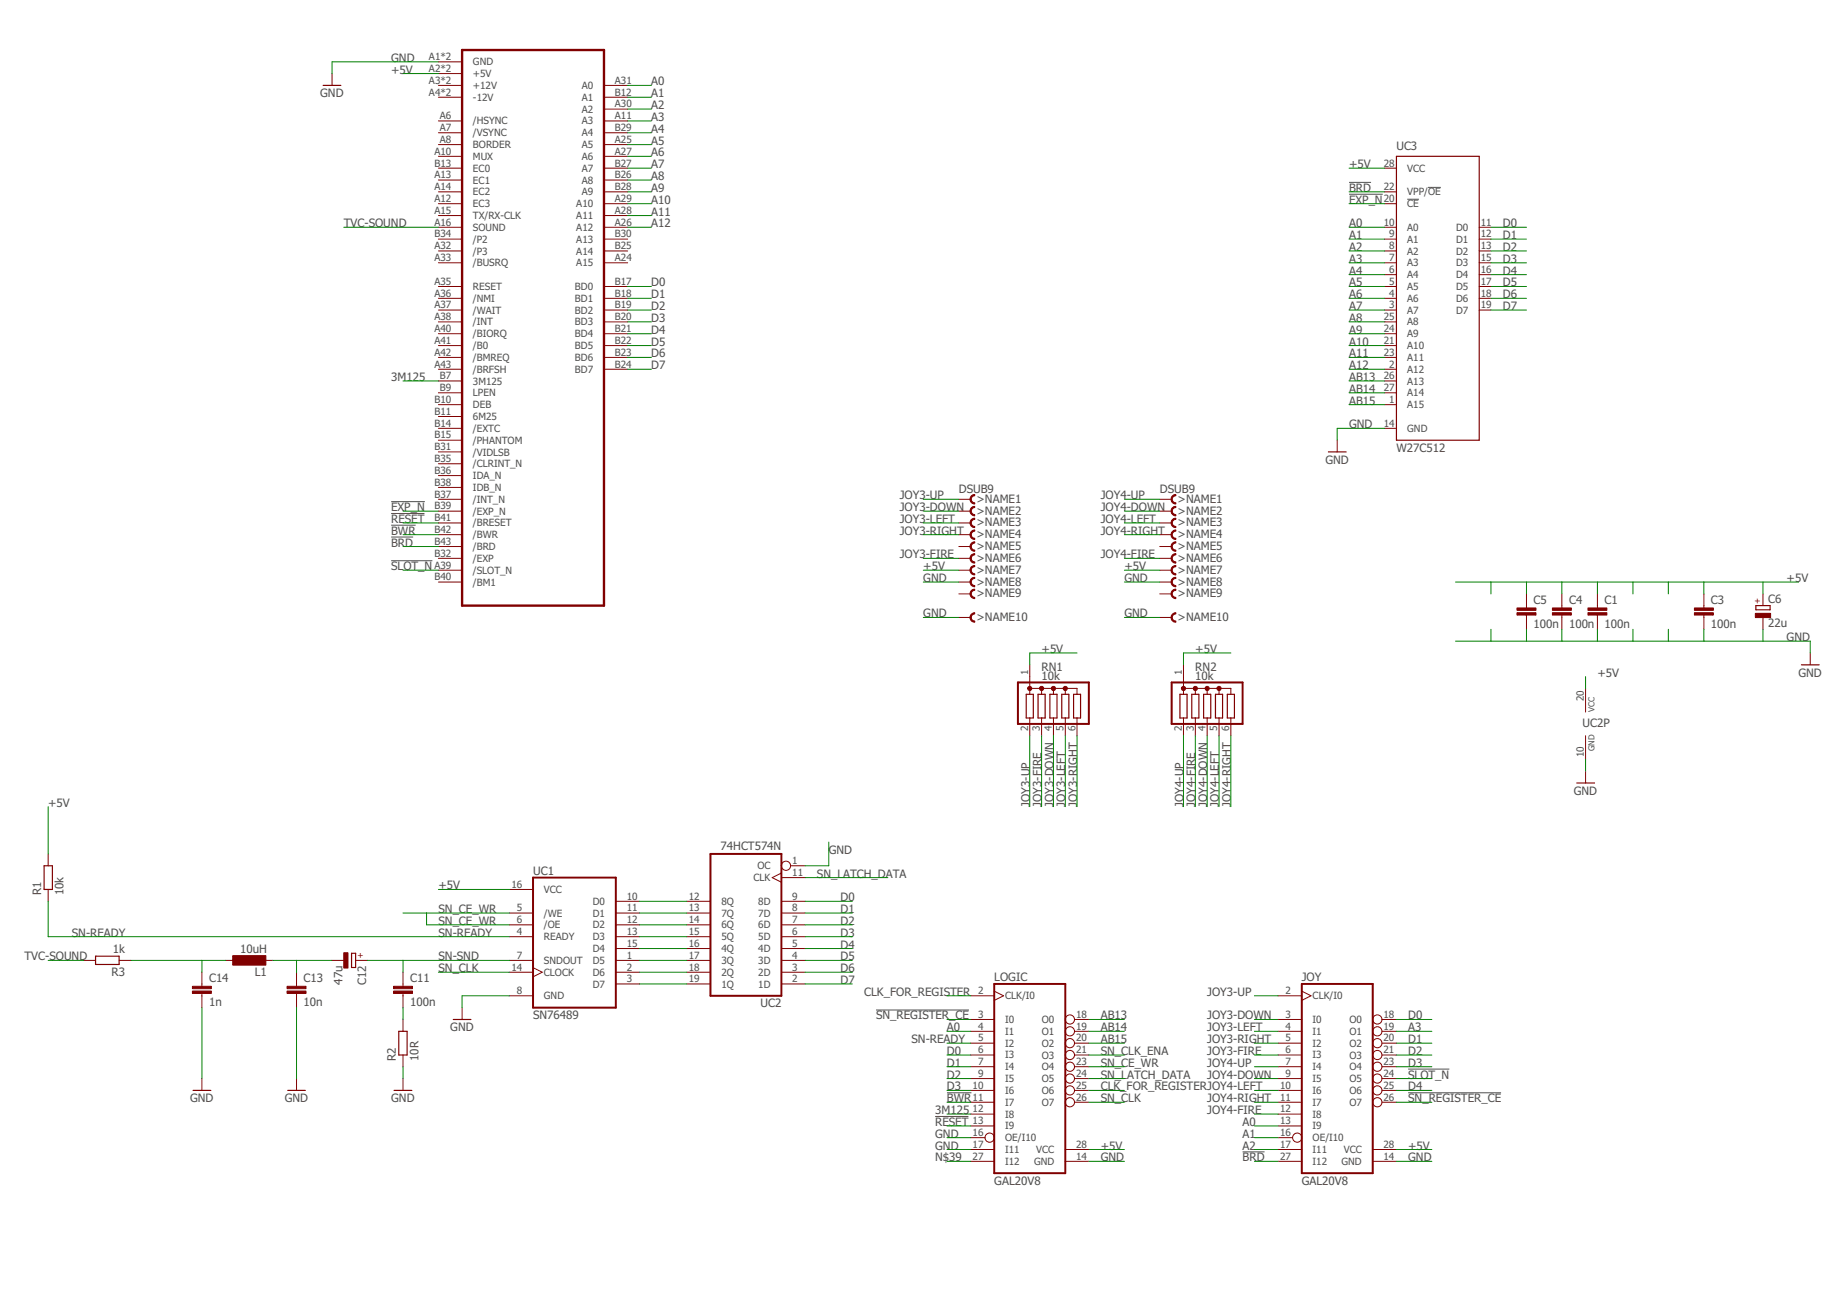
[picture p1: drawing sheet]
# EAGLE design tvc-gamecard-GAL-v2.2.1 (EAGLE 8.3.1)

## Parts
C1  100n  C-EU025-030X050  [C025-030X050]
C3  100n  C-EU025-030X050  [C025-030X050]
C4  100n  C-EU025-030X050  [C025-030X050]
C5  100n  C-EU025-030X050  [C025-030X050]
C6  22u  CPOL-EUE2-4  [E2-4]
C11  100n  C-EU025-030X050  [C025-030X050]
C12  47u  CPOL-EUE2-4  [E2-4]
C13  10n  C-EU025-030X050  [C025-030X050]
C14  1n  C-EU025-030X050  [C025-030X050]
CON1  TVC-EXP-HBA-COMMON  [TVC-EXP-EDGE]
JOY  GAL20V8  GAL20V8-PLCC  [PLCC-S28-SOCKET]
JOY3  DSUB9  [H3M09RA]
JOY4  DSUB9  [H3M09RA]
L1  10uH  L-EU0207/10  [0207/10]
LOGIC  GAL20V8  GAL20V8-PLCC  [PLCC-S28-SOCKET]
R1  10k  R-EU_0204/7  [0204/7]
R2  10R  R-EU_0204/7  [0204/7]
R3  1k  R-EU_0204/7  [0204/7]
RN1  10k  G05R  [SIL6]
RN2  10k  G05R  [SIL6]
UC1  SN76489  [DIL16]
UC2  74HCT574N  [DIL20]
UC3  W27C512  [DIL28-6]

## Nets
3M125: CON1.B7(3M125) LOGIC.12(I8)
!BRD: CON1.B43(/BRD) JOY.27(I12) UC3.22(VPP/!OE)
!BWR: CON1.B42(/BWR) LOGIC.11(I7)
!EXP_N: CON1.B39(/EXP_N) UC3.20(!CE)
!RESET: CON1.B41(/BRESET) LOGIC.13(I9)
!SLOT_N: CON1.A39(/SLOT_N) JOY.24(O5)
!SN_REGISTER_CE: JOY.26(O7) LOGIC.3(I0)
+5V [power]: C1.1 C3.1 C4.1 C5.1 C6.+ CON1.A2(+5V) CON1.B2(+5V) JOY3.7 JOY4.7 JOY.28(VCC) LOGIC.28(VCC) R1.2 RN1.1 RN2.1 UC1.16(VCC) UC2.20(VCC) UC3.28(VCC)
A0: CON1.A31(A0) JOY.13(I9) LOGIC.4(I1) UC3.10(A0)
A1: CON1.B12(A1) JOY.16(OE/I10) UC3.9(A1)
A2: CON1.A30(A2) JOY.17(I11) UC3.8(A2)
A3: CON1.A11(A3) JOY.19(O1) UC3.7(A3)
A4: CON1.B29(A4) UC3.6(A4)
A5: CON1.A25(A5) UC3.5(A5)
A6: CON1.A27(A6) UC3.4(A6)
A7: CON1.B27(A7) UC3.3(A7)
A8: CON1.B26(A8) UC3.25(A8)
A9: CON1.B28(A9) UC3.24(A9)
A10: CON1.A29(A10) UC3.21(A10)
A11: CON1.A28(A11) UC3.23(A11)
A12: CON1.A26(A12) UC3.2(A12)
AB13: LOGIC.18(O0) UC3.26(A13)
AB14: LOGIC.19(O1) UC3.27(A14)
AB15: LOGIC.20(O2) UC3.1(A15)
CLK_FOR_REGISTER: LOGIC.2(CLK/I0) LOGIC.25(O6)
D0: CON1.B17(BD0) JOY.18(O0) LOGIC.6(I3) UC2.9(8D) UC3.11(D0)
D1: CON1.B18(BD1) JOY.20(O2) LOGIC.7(I4) UC2.8(7D) UC3.12(D1)
D2: CON1.B19(BD2) JOY.21(O3) LOGIC.9(I5) UC2.7(6D) UC3.13(D2)
D3: CON1.B20(BD3) JOY.23(O4) LOGIC.10(I6) UC2.6(5D) UC3.15(D3)
D4: CON1.B21(BD4) JOY.25(O6) UC2.5(4D) UC3.16(D4)
D5: CON1.B22(BD5) UC2.4(3D) UC3.17(D5)
D6: CON1.B23(BD6) UC2.3(2D) UC3.18(D6)
D7: CON1.B24(BD7) UC2.2(1D) UC3.19(D7)
GND [power]: C1.2 C3.2 C4.2 C5.2 C6.- C13.2 C14.2 CON1.A1(GND) CON1.B1(GND) JOY3.8 JOY3.P$1(S) JOY3.P$2(S) JOY4.8 JOY4.P$1(S) JOY4.P$2(S) JOY.14(GND) LOGIC.14(GND) LOGIC.16(OE/I10) LOGIC.17(I11) R2.1 UC1.8(GND) UC2.1(OC) UC2.10(GND) UC3.14(GND)
JOY3-DOWN: JOY3.2 JOY.3(I0) RN1.4
JOY3-FIRE: JOY3.6 JOY.6(I3) RN1.3
JOY3-LEFT: JOY3.3 JOY.4(I1) RN1.5
JOY3-RIGHT: JOY3.4 JOY.5(I2) RN1.6
JOY3-UP: JOY3.1 JOY.2(CLK/I0) RN1.2
JOY4-DOWN: JOY4.2 JOY.9(I5) RN2.4
JOY4-FIRE: JOY4.6 JOY.12(I8) RN2.3
JOY4-LEFT: JOY4.3 JOY.10(I6) RN2.5
JOY4-RIGHT: JOY4.4 JOY.11(I7) RN2.6
JOY4-UP: JOY4.1 JOY.7(I4) RN2.2
N$1: C11.2 R2.2
N$3: C12.- C13.1 L1.2
N$4: C14.1 L1.1 R3.1
N$6: UC1.10(D0) UC2.12(8Q)
N$7: UC1.11(D1) UC2.13(7Q)
N$8: UC1.12(D2) UC2.14(6Q)
N$9: UC1.13(D3) UC2.15(5Q)
N$10: UC1.15(D4) UC2.16(4Q)
N$11: UC1.1(D5) UC2.17(3Q)
N$12: UC1.2(D6) UC2.18(2Q)
N$13: UC1.3(D7) UC2.19(1Q)
N$39: LOGIC.27(I12)
SN-READY: LOGIC.5(I2) R1.1 UC1.4(READY)
SN-SND: C11.1 C12.+ UC1.7(SNDOUT)
SN_CE_WR: LOGIC.23(O4) UC1.5(/WE) UC1.6(/OE)
SN_CLK: LOGIC.26(O7) UC1.14(CLOCK)
SN_CLK_ENA: LOGIC.21(O3)
SN_LATCH_DATA: LOGIC.24(O5) UC2.11(CLK)
TVC-SOUND: CON1.A16(SOUND) R3.2
Unconnected: CON1.A3(+12V) CON1.A4(-12V) CON1.A6(/HSYNC) CON1.A7(/VSYNC) CON1.A8(BORDER) CON1.A10(MUX) CON1.A12(EC3) CON1.A13(EC1) CON1.A14(EC2) CON1.A15(TX/RX-CLK) CON1.A24(A15) CON1.A32(/P3) CON1.A33(/BUSRQ) CON1.A35(RESET) CON1.A36(/NMI) CON1.A37(/WAIT) CON1.A38(/INT) CON1.A40(/BIORQ) CON1.A41(/B0) CON1.A42(/BMREQ) CON1.A43(/BRFSH) CON1.B3(+12V) CON1.B4(-12V) CON1.B9(LPEN) CON1.B10(DEB) CON1.B11(6M25) CON1.B13(EC0) CON1.B14(/EXTC) CON1.B15(/PHANTOM) CON1.B25(A14) CON1.B30(A13) CON1.B31(/VIDLSB) CON1.B32(/EXP) CON1.B34(/P2) CON1.B35(/CLRINT_N) CON1.B36(IDA_N) CON1.B37(/INT_N) CON1.B38(IDB_N) CON1.B40(/BM1) JOY3.5 JOY3.9 JOY4.5 JOY4.9
